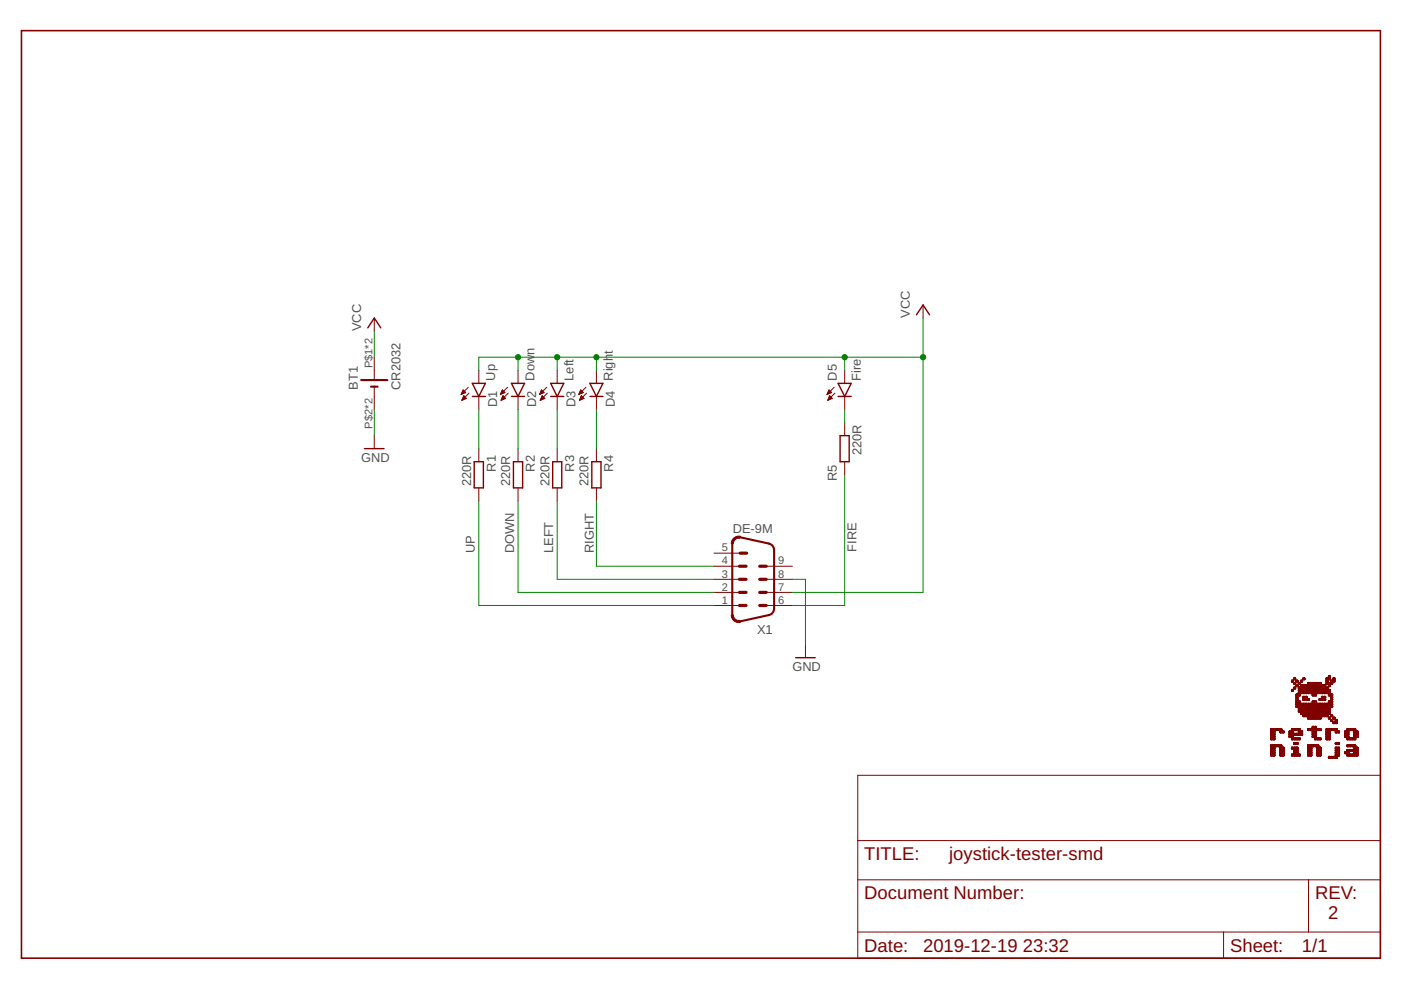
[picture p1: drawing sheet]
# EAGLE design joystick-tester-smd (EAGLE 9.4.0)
Tester for 9-pin Atari and Commodore compatible joysticks
REV: 2

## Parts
BT1  CR2032  CR2032-COMBO-20MM-30MM_SMD  [CR2032_2P30SMD_20MM_COMBO]
D1  Up  LED1206  [LED-1206]
D2  Down  LED1206  [LED-1206]
D3  Left  LED1206  [LED-1206]
D4  Right  LED1206  [LED-1206]
D5  Fire  LED1206  [LED-1206]
R1  220R  R-EU_M0805  [M0805]
R2  220R  R-EU_M0805  [M0805]
R3  220R  R-EU_M0805  [M0805]
R4  220R  R-EU_M0805  [M0805]
R5  220R  R-EU_M0805  [M0805]
X1  DE-9M  M09D  [M09D]

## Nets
DOWN: R2.2 X1.2
FIRE: R5.1 X1.6
GND: BT1.P$2(-) BT1.P$4(-) X1.8
LEFT: R3.2 X1.3
N$1: D4.C R4.1
N$3: D5.C R5.2
N$5: D1.C R1.1
N$6: D2.C R2.1
N$7: D3.C R3.1
RIGHT: R4.2 X1.4
UP: R1.2 X1.1
VCC: BT1.P$1(+) BT1.P$3(+) D1.A D2.A D3.A D4.A D5.A X1.7
Unconnected: X1.5 X1.9

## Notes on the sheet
- 2

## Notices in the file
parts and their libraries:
SparkFun-LED: Licensing: Creative Commons ShareAlike 4.0 International - https://creativecommons.org/licenses/by-sa/4.0
